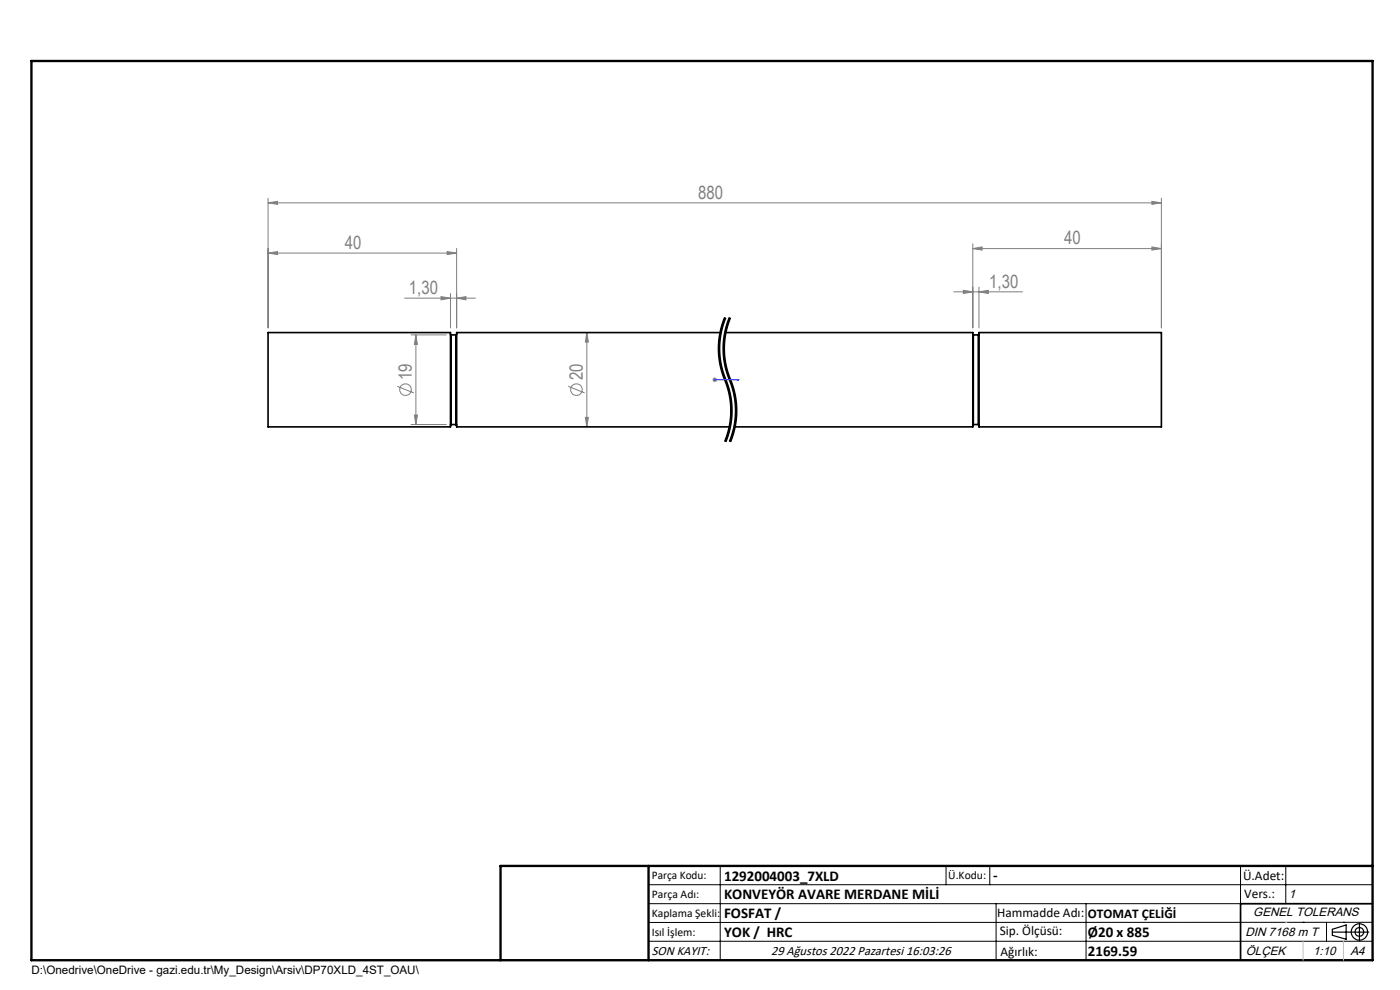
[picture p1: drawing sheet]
<svg xmlns="http://www.w3.org/2000/svg" width="297mm" height="210mm" viewBox="0 0 297 210" stroke-linecap="round" stroke-linejoin="round" font-family="sans-serif">
<g fill="none" stroke="#808080" stroke-width=".21">
<path d="M56.9 43l2-.3v.6zM56.9 53.7l2-.3v.6zM56.9 42v27.6M56.9 43h189.5M56.9 53.7h40M94.9 53.4l2 .3-2 .3zM96.9 52.7v16.9M206.4 52.7l2-.3v.6zM206.4 51.7v17.9M206.4 52.7h40M244.4 52.4l2 .3-2 .3zM244.4 42.7l2 .3-2 .3z"/>
<path d="M246.4 42v27.6M85.8 63.2h15.1M87.2 71h7.5M88.2 71v19.1M88.2 71l.3 2.1h-.6zM93.6 62.9l2 .3-2 .4zM95.6 62.3v7.3M96.9 63.2l1.9-.3v.7zM124.5 70.5v20M124.5 70.5l.3 2.1h-.6zM202.4 61.9h14.5M204.4 61.6l2 .3-2 .4z"/>
<path d="M207.7 61.9l2-.3v.7zM207.7 60.9v8.7M84.3 81.9l3.5 1.5M87.2 90.1h7.5M87.9 88h.6l-.3 2.1zM120.5 81.9l3.5 1.5M124.2 88.5h.6l-.3 2zM151.1 80.6h1M151.3 80.2l.7 .7M151.6 80v1.1M152 80.2l-.7 .7"/>
<circle cx="86" cy="82.6" r="1.23"/>
<circle cx="122.3" cy="82.6" r="1.23"/>
</g>
<path d="M153.9 67.4a17.1 17.1 0 0 0 0 13.1M154.9 67.4a17.1 17.1 0 0 0 0 13.1M153.9 80.5a17.1 17.1 0 0 1 0 13.2M154.9 80.5a17.1 17.1 0 0 1 0 13.2" fill="none" stroke="#000" stroke-width=".21" stroke-dasharray="6.3 1.3 1.3 1.3" stroke-dashoffset="1.5" stroke-linecap="butt"/>
<g fill="none" stroke="#000" stroke-width=".21">
<path d="M152.4 73.1l.2 3.5M152.6 76.6l.2 1.2M152.8 77.8l.5 1.7a20.7 20.7 0 0 1 1.5 5M152.9 76.6l.4 1.7 .6 1.9M153.4 73.1l.2 3.5M153.6 76.6l.2 1.2M153.7 67.3l-.9 2.8-.4 3M153.8 77.8l1.9 6.1M153.9 67.4a17.8 17.8 0 0 0 .5 14.5 17.1 17.1 0 0 1-.5 11.8M153.9 76.6l.5 2.2 1.5 4.5M154 67.4a17 17 0 0 0-1.1 9.2M154.7 67.3l-.9 2.8-.4 3"/>
<path d="M154.9 67.4a17.8 17.8 0 0 0 .5 14.5 17.1 17.1 0 0 1-.5 11.8M155 67.4a17 17 0 0 0-1.1 9.2M153.9 80.2l.1 .3zM154 80.5l.9 2.8M154.8 84.5a16.9 16.9 0 0 1-1.1 9.1M154.9 83.3l.1 .6M155 83.9l.1 .6M155.1 84.5l.2 3.5M155.3 88l-.4 3-.9 2.8M155.7 83.9l.1 .6M155.7 90.3l-1 3.3M155.8 84.5l.2 2.9-.3 2.9"/>
<path d="M155.9 83.3l.1 .6M156 83.9l.1 .6M156.1 84.5l.2 3.5M156.3 88l-.4 3-.9 2.8M137.6 187.7h153.6M137.6 191.7h153.6M137.6 199.7h153.6M152.8 183.7v20M200.7 183.7v4M210 183.7v4M211.3 191.7v12M230.4 191.7v12"/>
<path d="M263.2 183.7v20M272.8 183.7v8M276.4 195.6h.1M281.4 195.6v4.1M285 195.6h.1M291.2 195.6l-153.6 .1"/>
</g>
<g fill="none" stroke="#000" stroke-width=".25">
<path d="M282.6 197.7h7.8M282.6 197.1l3-.9v3l-3-.8zM288.4 195.8v3.8M106.2 203.7h185"/>
<circle cx="288.4" cy="197.7" r="1.74"/>
<circle cx="288.4" cy="197.7" r=".93"/>
</g>
<path d="M151.5 80.6h.2zM151.6 80.6h.1M151.6 80.6h5.2M156.8 80.6h-.5h.5" fill="none" stroke="#00f" stroke-width=".21"/>
<path d="M291.2 191.7h-28v12" fill="none" stroke="#000" stroke-width=".35"/>
<path d="M6.7 12.9h284.5v190.8h-284.5zM137.6 183.7v20M291.2 183.7h-185v20" fill="none" stroke="#000" stroke-width=".5"/>
<path d="M276.4 199.7v4M285 199.7v4" fill="none" stroke="#c0c0c0" stroke-width=".21"/>
<path d="M272.8 195.6h.1" fill="none" stroke="#c0c0c0" stroke-width=".25"/>
<path d="M156.3 80.6h.5zM151.5 80.6h.2z" fill="#00f"/>
<g fill="#808080">
<path d="M244.4 42.7l2 .3-2 .3zM56.9 43l2-.3v.6zM96.9 63.2l1.9-.3v.7zM93.6 62.9l2 .3-2 .4zM94.9 53.4l2 .3-2 .3zM56.9 53.7l2-.3v.6z"/>
<path d="M206.4 52.7l2-.3v.6zM244.4 52.4l2 .3-2 .3zM204.4 61.6l2 .3-2 .4zM207.7 61.9l2-.3v.7z"/>
<path d="M88.2 71l.3 2.1h-.6zM87.9 88h.6l-.3 2.1zM124.5 70.5l.3 2.1h-.6zM124.2 88.5h.6l-.3 2z"/>
</g>
<g fill="none" stroke="#000" stroke-width=".35">
<path d="M56.9 70.5h38.7v20h-38.7zM95.6 70.9l.1 .1M95.7 71v19.1M95.7 71h1M96.7 71v19.1M96.9 70.9l-.2 .1M152.9 70.5h-56v20h57.9M153.8 70.5h52.6v20h-50.6M206.4 70.9l.1 .1M206.5 71v19.1M206.5 71h1M207.5 71v19.1"/>
<path d="M207.7 70.9l-.2 .1M207.7 70.5h38.7v20h-38.7zM95.7 90.1l-.1 .1M95.7 90.1h1M96.7 90.1l.2 .1M206.5 90.1l-.1 .1M206.5 90.1h1M207.5 90.1l.2 .1"/>
</g>
<g font-size="3.9" fill="#808080">
<text x="148.1" y="42.2">880</text>
<text x="73.1" y="52.8">40</text>
<text x="225.7" y="51.8">40</text>
<text x="86.7" y="62.4">1,30</text>
<text x="209.9" y="61">1,30</text>
<text x="87.4" y="80.6" transform="rotate(-90 87.4 80.6)">19</text>
<text x="123.6" y="80.6" transform="rotate(-90 123.6 80.6)">20</text>
</g>
<g font-size="3.2">
<text x="153.6" y="186.8">1292004003_7XLD</text>
<text x="153.6" y="190.8">KONVEYÖR AVARE MERDANE MİLİ</text>
<text x="210.7" y="186.6">-</text>
<text x="153.6" y="194.8">FOSFAT /</text>
<text x="153.6" y="198.8">YOK / HRC</text>
<text x="230.8" y="198.7">Ø20 x 885</text>
<text x="230.8" y="202.8">2169.59</text>
</g>
<g font-size="2.8">
<text x="263.7" y="186.7">Ü.Adet:</text>
<text x="263.9" y="190.5">Vers.:</text>
<text x="211.5" y="194.5">Hammadde Adı:</text>
<text x="230.8" y="194.7">OTOMAT ÇELİĞİ</text>
<text x="138.3" y="202.6">SON KAYIT:</text>
<text x="163.6" y="202.6">29 Ağustos 2022 Pazartesi 16:03:26</text>
<text x="212.1" y="198.4">Sip. Ölçüsü:</text>
<text x="212.2" y="202.7">Ağırlık:</text>
</g>
<g font-size="2.6">
<text x="273.4" y="190.4">1</text>
<text x="265.9" y="194.4">GENEL TOLERANS</text>
<text x="264.2" y="198.5">DIN 7168 m T</text>
<text x="264.3" y="202.6">ÖLÇEK</text>
<text x="278.5" y="202.6">1:10</text>
<text x="286.5" y="202.6">A4</text>
</g>
<g font-size="2.5">
<text x="138.3" y="186.4">Parça Kodu:</text>
<text x="138.3" y="190.5">Parça Adı:</text>
<text x="201.2" y="186.5">Ü.Kodu:</text>
<text x="138.3" y="194.5">Kaplama Şekli:</text>
<text x="138.3" y="198.6">Isıl İşlem:</text>
<text x="6.7" y="206.7">D:\Onedrive\OneDrive - gazi.edu.tr\My_Design\Arsiv\DP70XLD_4ST_OAU\</text>
</g>
</svg>
